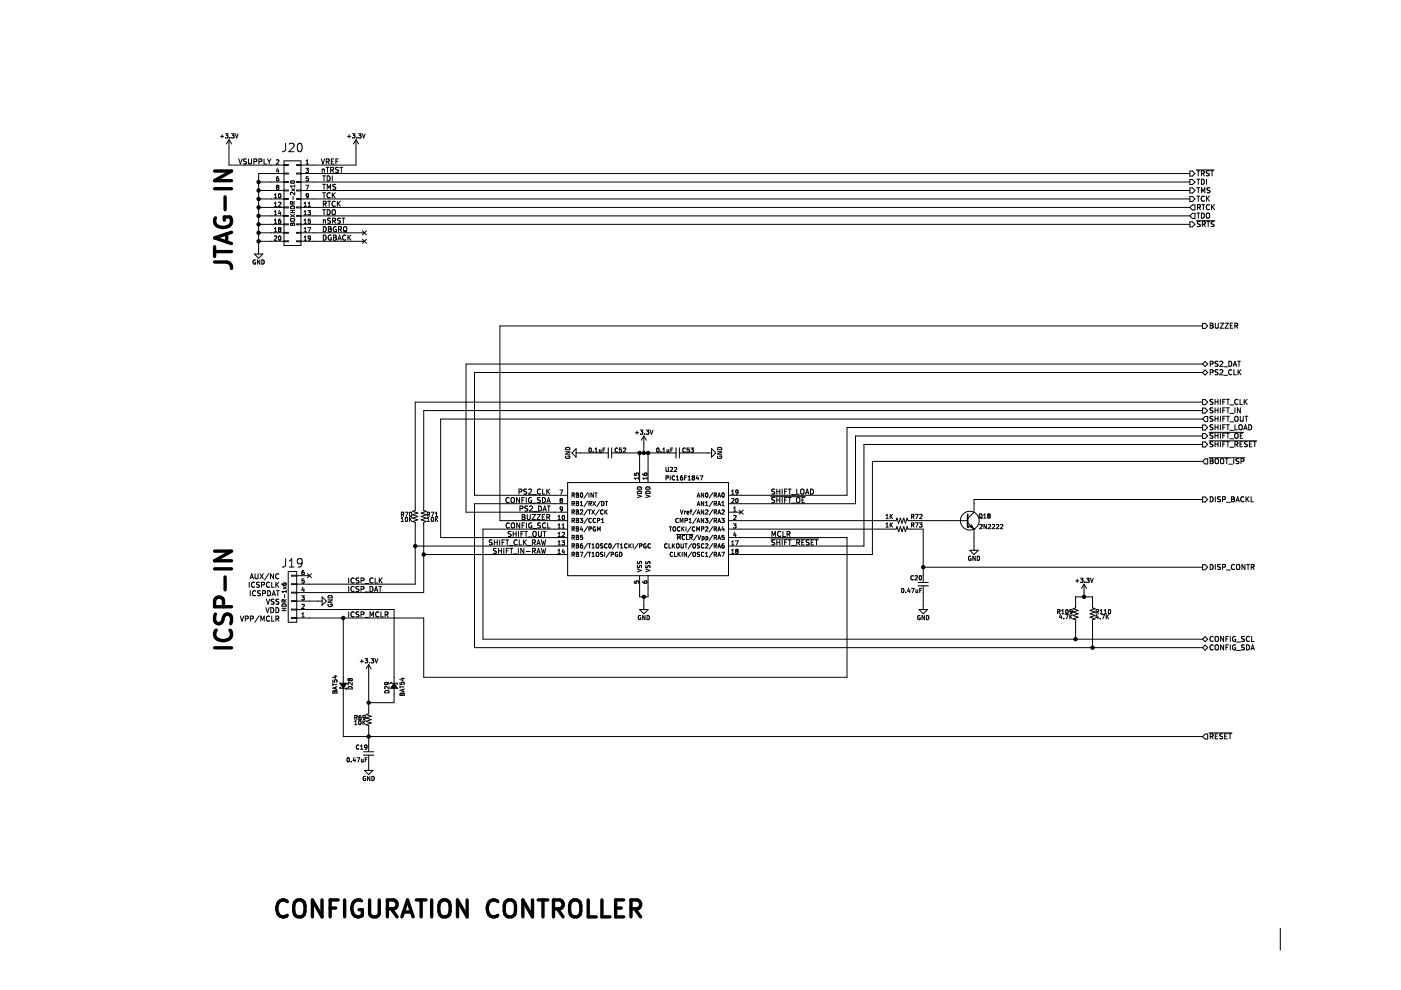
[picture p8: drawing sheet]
EESchema Schematic File Version 2
LIBS:my-maxim
LIBS:my-conn
LIBS:my-gates
LIBS:my-display
LIBS:my-cmos4000
LIBS:my-osc
LIBS:my-interface
LIBS:my-74xx
LIBS:my-ftdi
LIBS:my-microchip
LIBS:my-regul
LIBS:my-power
LIBS:my-nxp
LIBS:my-device
LIBS:squid-cache
EELAYER 25 0
EELAYER END
$Descr A3 16535 11693
encoding utf-8
Sheet 8 11
Title "SERIAL SQUID"
Date "2016-05-02"
Rev "-"
Comp "Tratech Solutions, Inc., Seoul, South Korea"
Comment1 "Email: rclott@tratechsol.com"
Comment2 "Author: Chris Lott"
Comment3 ""
Comment4 ""
$EndDescr
$Comp
L PIC16(L)F628A-I/SS U22
U 1 1
P 7650 6250
F 0 "U22" H 7850 6950 50  0000 L CNN
F 1 "PIC16F1847" H 7850 6850 50  0000 L CNN
F 2 "Housings_SSOP:SSOP-20_5.3x7.2mm_Pitch0.65mm" H 7650 6250 50  0001 C CIN
F 3 "" H 7650 6250 50  0000 C CNN
F 4 "2" H 0   0   50  0001 C CNN "FN"
F 5 "IC" H 0   0   50  0001 C CNN "Family"
F 6 "MICROCHIP" H 0   0   50  0001 C CNN "MFR"
F 7 "PIC16F1847-I/SS" H 0   0   50  0001 C CNN "PN"
F 8 "Digikey" H 0   0   50  0001 C CNN "VENDOR"
F 9 "PIC16F1847-I/SS-ND" H 0   0   50  0001 C CNN "VSN"
F 10 "PIC16F1847" H 0   0   50  0001 C CNN "Value"
	1    7650 6250
	1    0    0    -1  
$EndComp
$Comp
L GND #PWR097
U 1 1
P 7600 7150
F 0 "#PWR097" H 7600 6900 50  0001 C CNN
F 1 "GND" H 7600 7000 50  0000 C CNN
F 2 "" H 7600 7150 50  0000 C CNN
F 3 "" H 7600 7150 50  0000 C CNN
	1    7600 7150
	1    0    0    -1  
$EndComp
$Comp
L RES R69
U 1 1
P 4350 8500
F 0 "R69" H 4380 8520 50  0000 L CNN
F 1 "10K" H 4380 8460 50  0000 L CNN
F 2 "Resistors_SMD:R_0805_HandSoldering" H 4350 8500 50  0001 C CNN
F 3 "" H 4350 8500 50  0000 C CNN
F 4 "36" H 0   0   50  0001 C CNN "FN"
F 5 "RES" H 0   0   50  0001 C CNN "Family"
F 6 "ROHM" H 0   0   50  0001 C CNN "MFR"
F 7 "MCR10ERTF1002" H 0   0   50  0001 C CNN "PN"
F 8 "Digikey" H 0   0   50  0001 C CNN "VENDOR"
F 9 "RHM10.0KCHCT-ND" H 0   0   50  0001 C CNN "VSN"
F 10 "10.0K" H 0   0   50  0001 C CNN "Value"
	1    4350 8500
	-1   0    0    -1  
$EndComp
$Comp
L GND #PWR098
U 1 1
P 3750 7100
F 0 "#PWR098" H 3750 6850 50  0001 C CNN
F 1 "GND" H 3750 6950 50  0000 C CNN
F 2 "" H 3750 7100 50  0000 C CNN
F 3 "" H 3750 7100 50  0000 C CNN
	1    3750 7100
	0    -1   -1   0   
$EndComp
$Comp
L C_Small C19
U 1 1
P 4350 8900
F 0 "C19" H 4360 8970 50  0000 L CNN
F 1 "0.47uF" H 4360 8820 50  0000 L CNN
F 2 "Capacitors_SMD:C_0805_HandSoldering" H 4350 8900 50  0001 C CNN
F 3 "" H 4350 8900 50  0000 C CNN
F 4 "26" H 0   0   50  0001 C CNN "FN"
F 5 "CAP" H 0   0   50  0001 C CNN "Family"
F 6 "KEMET" H 0   0   50  0001 C CNN "MFR"
F 7 "C0805C474K5RACTU" H 0   0   50  0001 C CNN "PN"
F 8 "Digikey" H 0   0   50  0001 C CNN "VENDOR"
F 9 "399-8100-1-ND" H 0   0   50  0001 C CNN "VSN"
F 10 "0.47uF" H 0   0   50  0001 C CNN "Value"
	1    4350 8900
	-1   0    0    -1  
$EndComp
$Comp
L GND #PWR099
U 1 1
P 4350 9050
F 0 "#PWR099" H 4350 8800 50  0001 C CNN
F 1 "GND" H 4350 8900 50  0000 C CNN
F 2 "" H 4350 9050 50  0000 C CNN
F 3 "" H 4350 9050 50  0000 C CNN
	1    4350 9050
	-1   0    0    -1  
$EndComp
$Comp
L D_Schottky_Small D29
U 1 1
P 4650 8100
F 0 "D29" H 4600 8180 50  0000 L CNN
F 1 "BAT54" H 4550 8000 50  0000 L CNN
F 2 "TO_SOT_Packages_SMD:SOT-23_Handsoldering" V 4650 8100 50  0001 C CNN
F 3 "" V 4650 8100 50  0000 C CNN
F 4 "14" H 0   0   50  0001 C CNN "FN"
F 5 "SEM" H 0   0   50  0001 C CNN "Family"
F 6 "DIODES INC" H 0   0   50  0001 C CNN "MFR"
F 7 "BAT54-7-F" H 0   0   50  0001 C CNN "PN"
F 8 "Digikey" H 0   0   50  0001 C CNN "VENDOR"
F 9 "BAT54-FDICT-ND" H 0   0   50  0001 C CNN "VSN"
F 10 "BAT54" H 0   0   50  0001 C CNN "Value"
	1    4650 8100
	0    -1   1    0   
$EndComp
$Comp
L RES R70
U 1 1
P 4900 6100
F 0 "R70" H 4930 6120 50  0000 L CNN
F 1 "10K" H 4930 6060 50  0000 L CNN
F 2 "Resistors_SMD:R_0805_HandSoldering" H 4900 6100 50  0001 C CNN
F 3 "" H 4900 6100 50  0000 C CNN
F 4 "36" H 0   0   50  0001 C CNN "FN"
F 5 "RES" H 0   0   50  0001 C CNN "Family"
F 6 "ROHM" H 0   0   50  0001 C CNN "MFR"
F 7 "MCR10ERTF1002" H 0   0   50  0001 C CNN "PN"
F 8 "Digikey" H 0   0   50  0001 C CNN "VENDOR"
F 9 "RHM10.0KCHCT-ND" H 0   0   50  0001 C CNN "VSN"
F 10 "10.0K" H 0   0   50  0001 C CNN "Value"
	1    4900 6100
	-1   0    0    -1  
$EndComp
$Comp
L RES R71
U 1 1
P 5000 6100
F 0 "R71" H 5030 6120 50  0000 L CNN
F 1 "10K" H 5030 6060 50  0000 L CNN
F 2 "Resistors_SMD:R_0805_HandSoldering" H 5000 6100 50  0001 C CNN
F 3 "" H 5000 6100 50  0000 C CNN
F 4 "36" H 0   0   50  0001 C CNN "FN"
F 5 "RES" H 0   0   50  0001 C CNN "Family"
F 6 "ROHM" H 0   0   50  0001 C CNN "MFR"
F 7 "MCR10ERTF1002" H 0   0   50  0001 C CNN "PN"
F 8 "Digikey" H 0   0   50  0001 C CNN "VENDOR"
F 9 "RHM10.0KCHCT-ND" H 0   0   50  0001 C CNN "VSN"
F 10 "10.0K" H 0   0   50  0001 C CNN "Value"
	1    5000 6100
	1    0    0    -1  
$EndComp
$Comp
L D_Schottky_Small D28
U 1 1
P 4050 8100
F 0 "D28" H 4000 8180 50  0000 L CNN
F 1 "BAT54" H 3950 8000 50  0000 L CNN
F 2 "TO_SOT_Packages_SMD:SOT-23_Handsoldering" V 4050 8100 50  0001 C CNN
F 3 "" V 4050 8100 50  0000 C CNN
F 4 "14" H 0   0   50  0001 C CNN "FN"
F 5 "SEM" H 0   0   50  0001 C CNN "Family"
F 6 "DIODES INC" H 0   0   50  0001 C CNN "MFR"
F 7 "BAT54-7-F" H 0   0   50  0001 C CNN "PN"
F 8 "Digikey" H 0   0   50  0001 C CNN "VENDOR"
F 9 "BAT54-FDICT-ND" H 0   0   50  0001 C CNN "VSN"
F 10 "BAT54" H 0   0   50  0001 C CNN "Value"
	1    4050 8100
	0    1    -1   0   
$EndComp
$Comp
L GND #PWR0100
U 1 1
P 3050 2950
F 0 "#PWR0100" H 3050 2700 50  0001 C CNN
F 1 "GND" H 3050 2800 50  0000 C CNN
F 2 "" H 3050 2950 50  0000 C CNN
F 3 "" H 3050 2950 50  0000 C CNN
	1    3050 2950
	1    0    0    -1  
$EndComp
$Comp
L +3.3V #PWR0101
U 1 1
P 4200 1750
F 0 "#PWR0101" H 4200 1600 50  0001 C CNN
F 1 "+3.3V" H 4200 1890 50  0000 C CNN
F 2 "" H 4200 1750 50  0000 C CNN
F 3 "" H 4200 1750 50  0000 C CNN
	1    4200 1750
	1    0    0    -1  
$EndComp
$Comp
L +3.3V #PWR0102
U 1 1
P 2700 1750
F 0 "#PWR0102" H 2700 1600 50  0001 C CNN
F 1 "+3.3V" H 2700 1890 50  0000 C CNN
F 2 "" H 2700 1750 50  0000 C CNN
F 3 "" H 2700 1750 50  0000 C CNN
	1    2700 1750
	1    0    0    -1  
$EndComp
$Comp
L +3.3V #PWR0103
U 1 1
P 7600 5250
F 0 "#PWR0103" H 7600 5100 50  0001 C CNN
F 1 "+3.3V" H 7600 5390 50  0000 C CNN
F 2 "" H 7600 5250 50  0000 C CNN
F 3 "" H 7600 5250 50  0000 C CNN
	1    7600 5250
	1    0    0    -1  
$EndComp
$Comp
L +3.3V #PWR0104
U 1 1
P 4350 7950
F 0 "#PWR0104" H 4350 7800 50  0001 C CNN
F 1 "+3.3V" H 4350 8090 50  0000 C CNN
F 2 "" H 4350 7950 50  0000 C CNN
F 3 "" H 4350 7950 50  0000 C CNN
	1    4350 7950
	1    0    0    -1  
$EndComp
$Comp
L C_Small C20
U 1 1
P 10900 6900
F 0 "C20" H 10910 6970 50  0000 L CNN
F 1 "0.47uF" H 10910 6820 50  0000 L CNN
F 2 "Capacitors_SMD:C_0805_HandSoldering" H 10900 6900 50  0001 C CNN
F 3 "" H 10900 6900 50  0000 C CNN
F 4 "26" H 0   0   50  0001 C CNN "FN"
F 5 "CAP" H 0   0   50  0001 C CNN "Family"
F 6 "KEMET" H 0   0   50  0001 C CNN "MFR"
F 7 "C0805C474K5RACTU" H 0   0   50  0001 C CNN "PN"
F 8 "Digikey" H 0   0   50  0001 C CNN "VENDOR"
F 9 "399-8100-1-ND" H 0   0   50  0001 C CNN "VSN"
F 10 "0.47uF" H 0   0   50  0001 C CNN "Value"
	1    10900 6900
	-1   0    0    -1  
$EndComp
$Comp
L RES R73
U 1 1
P 10650 6250
F 0 "R73" V 10700 6350 50  0000 L CNN
F 1 "1K" V 10700 6050 50  0000 L CNN
F 2 "Resistors_SMD:R_0805_HandSoldering" H 10650 6250 50  0001 C CNN
F 3 "" H 10650 6250 50  0000 C CNN
F 4 "33" H 0   0   50  0001 C CNN "FN"
F 5 "RES" H 0   0   50  0001 C CNN "Family"
F 6 "ROHM" H 0   0   50  0001 C CNN "MFR"
F 7 "MCR10ERTF1001" H 0   0   50  0001 C CNN "PN"
F 8 "Digikey" H 0   0   50  0001 C CNN "VENDOR"
F 9 "RHM1.00KCHCT-ND" H 0   0   50  0001 C CNN "VSN"
F 10 "1.00K" H 0   0   50  0001 C CNN "Value"
	1    10650 6250
	0    1    -1   0   
$EndComp
$Comp
L RES R72
U 1 1
P 10650 6150
F 0 "R72" V 10700 6250 50  0000 L CNN
F 1 "1K" V 10700 5950 50  0000 L CNN
F 2 "Resistors_SMD:R_0805_HandSoldering" H 10650 6150 50  0001 C CNN
F 3 "" H 10650 6150 50  0000 C CNN
F 4 "33" H 0   0   50  0001 C CNN "FN"
F 5 "RES" H 0   0   50  0001 C CNN "Family"
F 6 "ROHM" H 0   0   50  0001 C CNN "MFR"
F 7 "MCR10ERTF1001" H 0   0   50  0001 C CNN "PN"
F 8 "Digikey" H 0   0   50  0001 C CNN "VENDOR"
F 9 "RHM1.00KCHCT-ND" H 0   0   50  0001 C CNN "VSN"
F 10 "1.00K" H 0   0   50  0001 C CNN "Value"
	1    10650 6150
	0    1    -1   0   
$EndComp
$Comp
L GND #PWR0105
U 1 1
P 10900 7150
F 0 "#PWR0105" H 10900 6900 50  0001 C CNN
F 1 "GND" H 10900 7000 50  0000 C CNN
F 2 "" H 10900 7150 50  0000 C CNN
F 3 "" H 10900 7150 50  0000 C CNN
	1    10900 7150
	1    0    0    -1  
$EndComp
$Comp
L Q_NPN Q18
U 1 1
P 11400 6150
F 0 "Q18" H 11700 6200 50  0000 R CNN
F 1 "2N2222" H 11850 6075 50  0000 R CNN
F 2 "my-sot-packages:SOT-23-BEC-HAND" H 11600 6250 50  0001 C CNN
F 3 "" H 11400 6150 50  0000 C CNN
F 4 "18" H 0   0   50  0001 C CNN "FN"
F 5 "SEM" H 0   0   50  0001 C CNN "Family"
F 6 "DIODES INC" H 0   0   50  0001 C CNN "MFR"
F 7 "MMBT2222A-7-F" H 0   0   50  0001 C CNN "PN"
F 8 "Digikey" H 0   0   50  0001 C CNN "VENDOR"
F 9 "MMBT2222A-FDICT-ND" H 0   0   50  0001 C CNN "VSN"
F 10 "2N2222" H 0   0   50  0001 C CNN "Value"
	1    11400 6150
	1    0    0    -1  
$EndComp
$Comp
L GND #PWR0106
U 1 1
P 11500 6450
F 0 "#PWR0106" H 11500 6200 50  0001 C CNN
F 1 "GND" H 11500 6300 50  0000 C CNN
F 2 "" H 11500 6450 50  0000 C CNN
F 3 "" H 11500 6450 50  0000 C CNN
	1    11500 6450
	-1   0    0    -1  
$EndComp
$Comp
L CONN_02X10 J20
U 1 1
P 3450 2400
F 0 "J20" H 3450 3050 100 0000 C CNN
F 1 "BOXHDR-2x10" V 3450 2400 50  0000 C CNN
F 2 "my-connect:SHDR-SMT-2x10" H 3450 1200 50  0001 C CNN
F 3 "" H 3450 1200 50  0000 C CNN
F 4 "47" H 0   0   50  0001 C CNN "FN"
F 5 "CON" H 0   0   50  0001 C CNN "Family"
F 6 "CNC TECH" H 0   0   50  0001 C CNN "MFR"
F 7 "3020-20-0300-00" H 0   0   50  0001 C CNN "PN"
F 8 "Digikey" H 0   0   50  0001 C CNN "VENDOR"
F 9 "1175-1623-ND" H 0   0   50  0001 C CNN "VSN"
F 10 "BOXHDR-2x10" H 0   0   50  0001 C CNN "Value"
	1    3450 2400
	-1   0    0    -1  
$EndComp
$Comp
L CONN_01X06 J19
U 1 1
P 3450 7050
F 0 "J19" H 3450 6650 100 0000 C CNN
F 1 "HDR-1x6" V 3550 7050 50  0000 C CNN
F 2 "my-connect:PHDR-RA-SMT-1x6" H 3450 7050 50  0001 C CNN
F 3 "" H 3450 7050 50  0000 C CNN
F 4 "52" H 0   0   50  0001 C CNN "FN"
F 5 "CON" H 0   0   50  0001 C CNN "Family"
F 6 "SULLINS" H 0   0   50  0001 C CNN "MFR"
F 7 "GBC06SGSN-M89" H 0   0   50  0001 C CNN "PN"
F 8 "Digikey" H 0   0   50  0001 C CNN "VENDOR"
F 9 "S1143E-06-ND" H 0   0   50  0001 C CNN "VSN"
F 10 "HDR-1x6" H 0   0   50  0001 C CNN "Value"
	1    3450 7050
	-1   0    0    1   
$EndComp
$Comp
L C_Small C52
U 1 1
P 7200 5350
F 0 "C52" V 7200 5400 50  0000 L BNN
F 1 "0.1uF" V 7200 5300 50  0000 R BNN
F 2 "Capacitors_SMD:C_0805_HandSoldering" H 7200 5350 50  0001 C CNN
F 3 "" H 7200 5350 50  0000 C CNN
F 4 "25" H 0   0   50  0001 C CNN "FN"
F 5 "CAP" H 0   0   50  0001 C CNN "Family"
F 6 "KEMET" H 0   0   50  0001 C CNN "MFR"
F 7 "C0805C104K5RACTU" H 0   0   50  0001 C CNN "PN"
F 8 "Digikey" H 0   0   50  0001 C CNN "VENDOR"
F 9 "399-1170-1-ND" H 0   0   50  0001 C CNN "VSN"
F 10 "0.1uF" H 0   0   50  0001 C CNN "Value"
	1    7200 5350
	0    1    1    0   
$EndComp
$Comp
L C_Small C53
U 1 1
P 8000 5350
F 0 "C53" V 8000 5400 50  0000 L BNN
F 1 "0.1uF" V 8000 5300 50  0000 R BNN
F 2 "Capacitors_SMD:C_0805_HandSoldering" H 8000 5350 50  0001 C CNN
F 3 "" H 8000 5350 50  0000 C CNN
F 4 "25" H 0   0   50  0001 C CNN "FN"
F 5 "CAP" H 0   0   50  0001 C CNN "Family"
F 6 "KEMET" H 0   0   50  0001 C CNN "MFR"
F 7 "C0805C104K5RACTU" H 0   0   50  0001 C CNN "PN"
F 8 "Digikey" H 0   0   50  0001 C CNN "VENDOR"
F 9 "399-1170-1-ND" H 0   0   50  0001 C CNN "VSN"
F 10 "0.1uF" H 0   0   50  0001 C CNN "Value"
	1    8000 5350
	0    1    1    0   
$EndComp
$Comp
L GND #PWR0107
U 1 1
P 8350 5350
F 0 "#PWR0107" H 8350 5100 50  0001 C CNN
F 1 "GND" H 8350 5200 50  0000 C CNN
F 2 "" H 8350 5350 50  0000 C CNN
F 3 "" H 8350 5350 50  0000 C CNN
	1    8350 5350
	0    -1   -1   0   
$EndComp
$Comp
L GND #PWR0108
U 1 1
P 6850 5350
F 0 "#PWR0108" H 6850 5100 50  0001 C CNN
F 1 "GND" H 6850 5200 50  0000 C CNN
F 2 "" H 6850 5350 50  0000 C CNN
F 3 "" H 6850 5350 50  0000 C CNN
	1    6850 5350
	0    1    1    0   
$EndComp
$Comp
L RES R109
U 1 1
P 12700 7250
F 0 "R109" H 12730 7270 50  0000 L CNN
F 1 "4.7K" H 12730 7210 50  0000 L CNN
F 2 "Resistors_SMD:R_0805_HandSoldering" H 12700 7250 50  0001 C CNN
F 3 "" H 12700 7250 50  0000 C CNN
F 4 "35" H 0   0   50  0001 C CNN "FN"
F 5 "RES" H 0   0   50  0001 C CNN "Family"
F 6 "ROHM" H 0   0   50  0001 C CNN "MFR"
F 7 "MCR10ERTF4751" H 0   0   50  0001 C CNN "PN"
F 8 "Digikey" H 0   0   50  0001 C CNN "VENDOR"
F 9 "RHM4.75KCHCT-ND" H 0   0   50  0001 C CNN "VSN"
F 10 "4.75K" H 0   0   50  0001 C CNN "Value"
	1    12700 7250
	-1   0    0    -1  
$EndComp
$Comp
L RES R110
U 1 1
P 12900 7250
F 0 "R110" H 12930 7270 50  0000 L CNN
F 1 "4.7K" H 12930 7210 50  0000 L CNN
F 2 "Resistors_SMD:R_0805_HandSoldering" H 12900 7250 50  0001 C CNN
F 3 "" H 12900 7250 50  0000 C CNN
F 4 "35" H 0   0   50  0001 C CNN "FN"
F 5 "RES" H 0   0   50  0001 C CNN "Family"
F 6 "ROHM" H 0   0   50  0001 C CNN "MFR"
F 7 "MCR10ERTF4751" H 0   0   50  0001 C CNN "PN"
F 8 "Digikey" H 0   0   50  0001 C CNN "VENDOR"
F 9 "RHM4.75KCHCT-ND" H 0   0   50  0001 C CNN "VSN"
F 10 "4.75K" H 0   0   50  0001 C CNN "Value"
	1    12900 7250
	1    0    0    -1  
$EndComp
$Comp
L +3.3V #PWR0109
U 1 1
P 12800 7000
F 0 "#PWR0109" H 12800 6850 50  0001 C CNN
F 1 "+3.3V" H 12800 7140 50  0000 C CNN
F 2 "" H 12800 7000 50  0000 C CNN
F 3 "" H 12800 7000 50  0000 C CNN
	1    12800 7000
	1    0    0    -1  
$EndComp
Text Notes 7600 10850 2    200  ~ 40
CONFIGURATION CONTROLLER
Text HLabel 14200 4850 2    60   Output ~ 0
SHIFT_IN
Text HLabel 14200 4750 2    60   Output ~ 0
SHIFT_CLK
Text HLabel 14200 5250 2    60   Output ~ 0
~SHIFT_RESET
Text HLabel 14200 5050 2    60   Output ~ 0
SHIFT_LOAD
Text HLabel 14200 5150 2    60   Output ~ 0
~SHIFT_OE
Text HLabel 14200 4950 2    60   Input ~ 0
SHIFT_OUT
Text HLabel 14200 4300 2    60   BiDi ~ 0
PS2_DAT
Text HLabel 14200 4400 2    60   BiDi ~ 0
PS2_CLK
Text HLabel 14200 7650 2    60   BiDi ~ 0
CONFIG_SDA
Text HLabel 14200 7550 2    60   BiDi ~ 0
CONFIG_SCL
Text Notes 3300 7350 2    60   ~ 0
VPP/MCLR
Text Notes 3300 7250 2    60   ~ 0
VDD
Text Notes 3300 7050 2    60   ~ 0
ICSPDAT
Text Notes 3300 6850 2    60   ~ 0
AUX/NC
Text Notes 3300 6950 2    60   ~ 0
ICSPCLK
Text Notes 3300 7150 2    60   ~ 0
VSS
Text Label 4100 6900 0    60   ~ 0
ICSP_CLK
Text Label 4100 7000 0    60   ~ 0
ICSP_DAT
Text Label 4100 7300 0    60   ~ 0
ICSP_MCLR
Text HLabel 14200 8700 2    60   Input ~ 0
~RESET
Text HLabel 14200 3850 2    60   Output ~ 0
BUZZER
Text Label 9100 5850 0    60   ~ 0
SHIFT_LOAD
Text Label 9100 5950 0    60   ~ 0
~SHIFT_OE
Text Label 9100 6450 0    60   ~ 0
~SHIFT_RESET
Text Label 9100 6350 0    60   ~ 0
MCLR
Text Label 6500 6150 2    60   ~ 0
BUZZER
Text Label 6500 5850 2    60   ~ 0
PS2_CLK
Text Label 6500 6050 2    60   ~ 0
PS2_DAT
Text Label 6500 6250 2    60   ~ 0
CONFIG_SCL
Text Label 6500 5950 2    60   ~ 0
CONFIG_SDA
Text Label 6450 6450 2    60   ~ 0
SHIFT_CLK_RAW
Text Label 6450 6550 2    60   ~ 0
SHIFT_IN-RAW
Text Label 6450 6350 2    60   ~ 0
SHIFT_OUT
Text Notes 4000 1950 2    60   ~ 0
VREF
Text Notes 4050 2050 2    60   ~ 0
nTRST
Text Notes 3800 2150 0    60   ~ 0
TDI
Text Notes 3800 2250 0    60   ~ 0
TMS
Text Notes 3800 2350 0    60   ~ 0
TCK
Text Notes 3800 2450 0    60   ~ 0
RTCK
Text Notes 3800 2550 0    60   ~ 0
TDO
Text Notes 3800 2650 0    60   ~ 0
nSRST
Text Notes 3800 2750 0    60   ~ 0
DBGRQ
Text Notes 3800 2850 0    60   ~ 0
DGBACK
Text Notes 3200 1950 2    60   ~ 0
VSUPPLY
Text HLabel 14050 2050 2    60   Output ~ 0
~TRST
Text HLabel 14050 2650 2    60   Output ~ 0
~SRTS
Text HLabel 14050 2550 2    60   Input ~ 0
TDO
Text HLabel 14050 2150 2    60   Output ~ 0
TDI
Text HLabel 14050 2250 2    60   Output ~ 0
TMS
Text HLabel 14050 2350 2    60   Output ~ 0
TCK
Text HLabel 14050 2450 2    60   Input ~ 0
RTCK
Text Notes 2750 3200 1    200  ~ 40
JTAG-IN
Text HLabel 14200 5900 2    60   Output ~ 0
DISP_BACKL
Text HLabel 14200 6700 2    60   Output ~ 0
DISP_CONTR
Text Notes 2750 7700 1    200  ~ 40
ICSP-IN
Text HLabel 14200 5450 2    60   Input ~ 0
~BOOT_ISP
Wire Wire Line
	5000 4850 14200 4850
Wire Wire Line
	4900 4750 14200 4750
Wire Wire Line
	10000 5850 8750 5850
Wire Wire Line
	10200 6450 8750 6450
Wire Wire Line
	10100 5950 8750 5950
Wire Wire Line
	5600 4400 14200 4400
Wire Wire Line
	5500 4300 14200 4300
Wire Wire Line
	6550 5850 5600 5850
Wire Wire Line
	5600 5850 5600 4400
Wire Wire Line
	5500 4300 5500 6050
Wire Wire Line
	5500 6050 6550 6050
Wire Wire Line
	5700 7550 14200 7550
Wire Wire Line
	5600 7650 14200 7650
Wire Wire Line
	5700 7550 5700 6250
Wire Wire Line
	5700 6250 6550 6250
Wire Wire Line
	5600 7650 5600 5950
Wire Wire Line
	5600 5950 6550 5950
Wire Wire Line
	7550 5550 7550 5350
Wire Wire Line
	7300 5350 7900 5350
Wire Wire Line
	7650 5350 7650 5550
Wire Wire Line
	7600 5250 7600 5350
Wire Wire Line
	7550 6950 7550 7050
Wire Wire Line
	7550 7050 7650 7050
Wire Wire Line
	7650 7050 7650 6950
Wire Wire Line
	7600 7150 7600 7050
Wire Wire Line
	5000 6550 6550 6550
Wire Wire Line
	4900 6450 6550 6450
Wire Wire Line
	8750 6350 10000 6350
Wire Wire Line
	10000 6350 10000 8000
Wire Wire Line
	10000 8000 5000 8000
Wire Wire Line
	5000 8000 5000 7300
Wire Wire Line
	5000 7300 3650 7300
Wire Wire Line
	5000 7000 3650 7000
Wire Wire Line
	5000 6200 5000 7000
Wire Wire Line
	4900 6200 4900 6900
Wire Wire Line
	4900 6900 3650 6900
Wire Wire Line
	3650 7100 3750 7100
Wire Wire Line
	4350 7950 4350 8400
Wire Wire Line
	4050 8700 14200 8700
Wire Wire Line
	4350 9050 4350 9000
Wire Wire Line
	4350 8600 4350 8800
Wire Wire Line
	4050 7300 4050 8000
Wire Wire Line
	4050 8200 4050 8700
Wire Wire Line
	3650 7200 4650 7200
Wire Wire Line
	4650 7200 4650 8000
Wire Wire Line
	4350 8300 4650 8300
Wire Wire Line
	4900 6000 4900 4750
Wire Wire Line
	5000 4850 5000 6000
Wire Wire Line
	5200 4950 5200 6350
Wire Wire Line
	5200 4950 14200 4950
Wire Wire Line
	10000 5850 10000 5050
Wire Wire Line
	10000 5050 14200 5050
Wire Wire Line
	10100 5950 10100 5150
Wire Wire Line
	10100 5150 14200 5150
Wire Wire Line
	10200 6450 10200 5250
Wire Wire Line
	10200 5250 14200 5250
Wire Wire Line
	4650 8300 4650 8200
Wire Wire Line
	5200 6350 6550 6350
Wire Wire Line
	6550 6150 5900 6150
Wire Wire Line
	5900 6150 5900 3850
Wire Wire Line
	5900 3850 14200 3850
Wire Wire Line
	3200 2050 3050 2050
Wire Wire Line
	3050 2050 3050 2950
Wire Wire Line
	3200 2850 3050 2850
Wire Wire Line
	3200 2750 3050 2750
Wire Wire Line
	3200 2650 3050 2650
Wire Wire Line
	3200 2550 3050 2550
Wire Wire Line
	3200 2450 3050 2450
Wire Wire Line
	3200 2350 3050 2350
Wire Wire Line
	3200 2250 3050 2250
Wire Wire Line
	3200 2150 3050 2150
Wire Wire Line
	3200 1950 2700 1950
Wire Wire Line
	2700 1950 2700 1750
Wire Wire Line
	3700 1950 4200 1950
Wire Wire Line
	4200 1950 4200 1750
Wire Wire Line
	3700 2750 4300 2750
Wire Wire Line
	3700 2850 4300 2850
Wire Wire Line
	3700 2650 14050 2650
Wire Wire Line
	3700 2550 14050 2550
Wire Wire Line
	3700 2450 14050 2450
Wire Wire Line
	3700 2350 14050 2350
Wire Wire Line
	3700 2250 14050 2250
Wire Wire Line
	3700 2150 14050 2150
Wire Wire Line
	3700 2050 14050 2050
Wire Wire Line
	8750 6250 10550 6250
Wire Wire Line
	8750 6150 10550 6150
Wire Wire Line
	10750 6250 10900 6250
Wire Wire Line
	10900 6250 10900 6800
Wire Wire Line
	10900 7000 10900 7150
Wire Wire Line
	11500 6350 11500 6450
Wire Wire Line
	11500 5950 11500 5900
Wire Wire Line
	11200 6150 10750 6150
Wire Wire Line
	11500 5900 14200 5900
Wire Wire Line
	10900 6700 14200 6700
Wire Wire Line
	8100 5350 8350 5350
Wire Wire Line
	6850 5350 7100 5350
Wire Wire Line
	12700 7350 12700 7550
Wire Wire Line
	12900 7350 12900 7650
Wire Wire Line
	12700 7150 12700 7050
Wire Wire Line
	12700 7050 12900 7050
Wire Wire Line
	12900 7050 12900 7150
Wire Wire Line
	12800 7000 12800 7050
Wire Wire Line
	8750 6550 10300 6550
Wire Wire Line
	10300 6550 10300 5450
Wire Wire Line
	10300 5450 14200 5450
Connection ~ 7600 5350
Connection ~ 7600 7050
Connection ~ 4350 8700
Connection ~ 4350 8300
Connection ~ 4050 7300
Connection ~ 4900 6450
Connection ~ 5000 6550
Connection ~ 3050 2850
Connection ~ 3050 2750
Connection ~ 3050 2650
Connection ~ 3050 2550
Connection ~ 3050 2450
Connection ~ 3050 2350
Connection ~ 3050 2250
Connection ~ 3050 2150
Connection ~ 10900 6700
Connection ~ 7550 5350
Connection ~ 7650 5350
Connection ~ 12700 7550
Connection ~ 12900 7650
Connection ~ 12800 7050
NoConn ~ 3650 6800
NoConn ~ 4300 2750
NoConn ~ 4300 2850
NoConn ~ 8750 6050
$EndSCHEMATC
